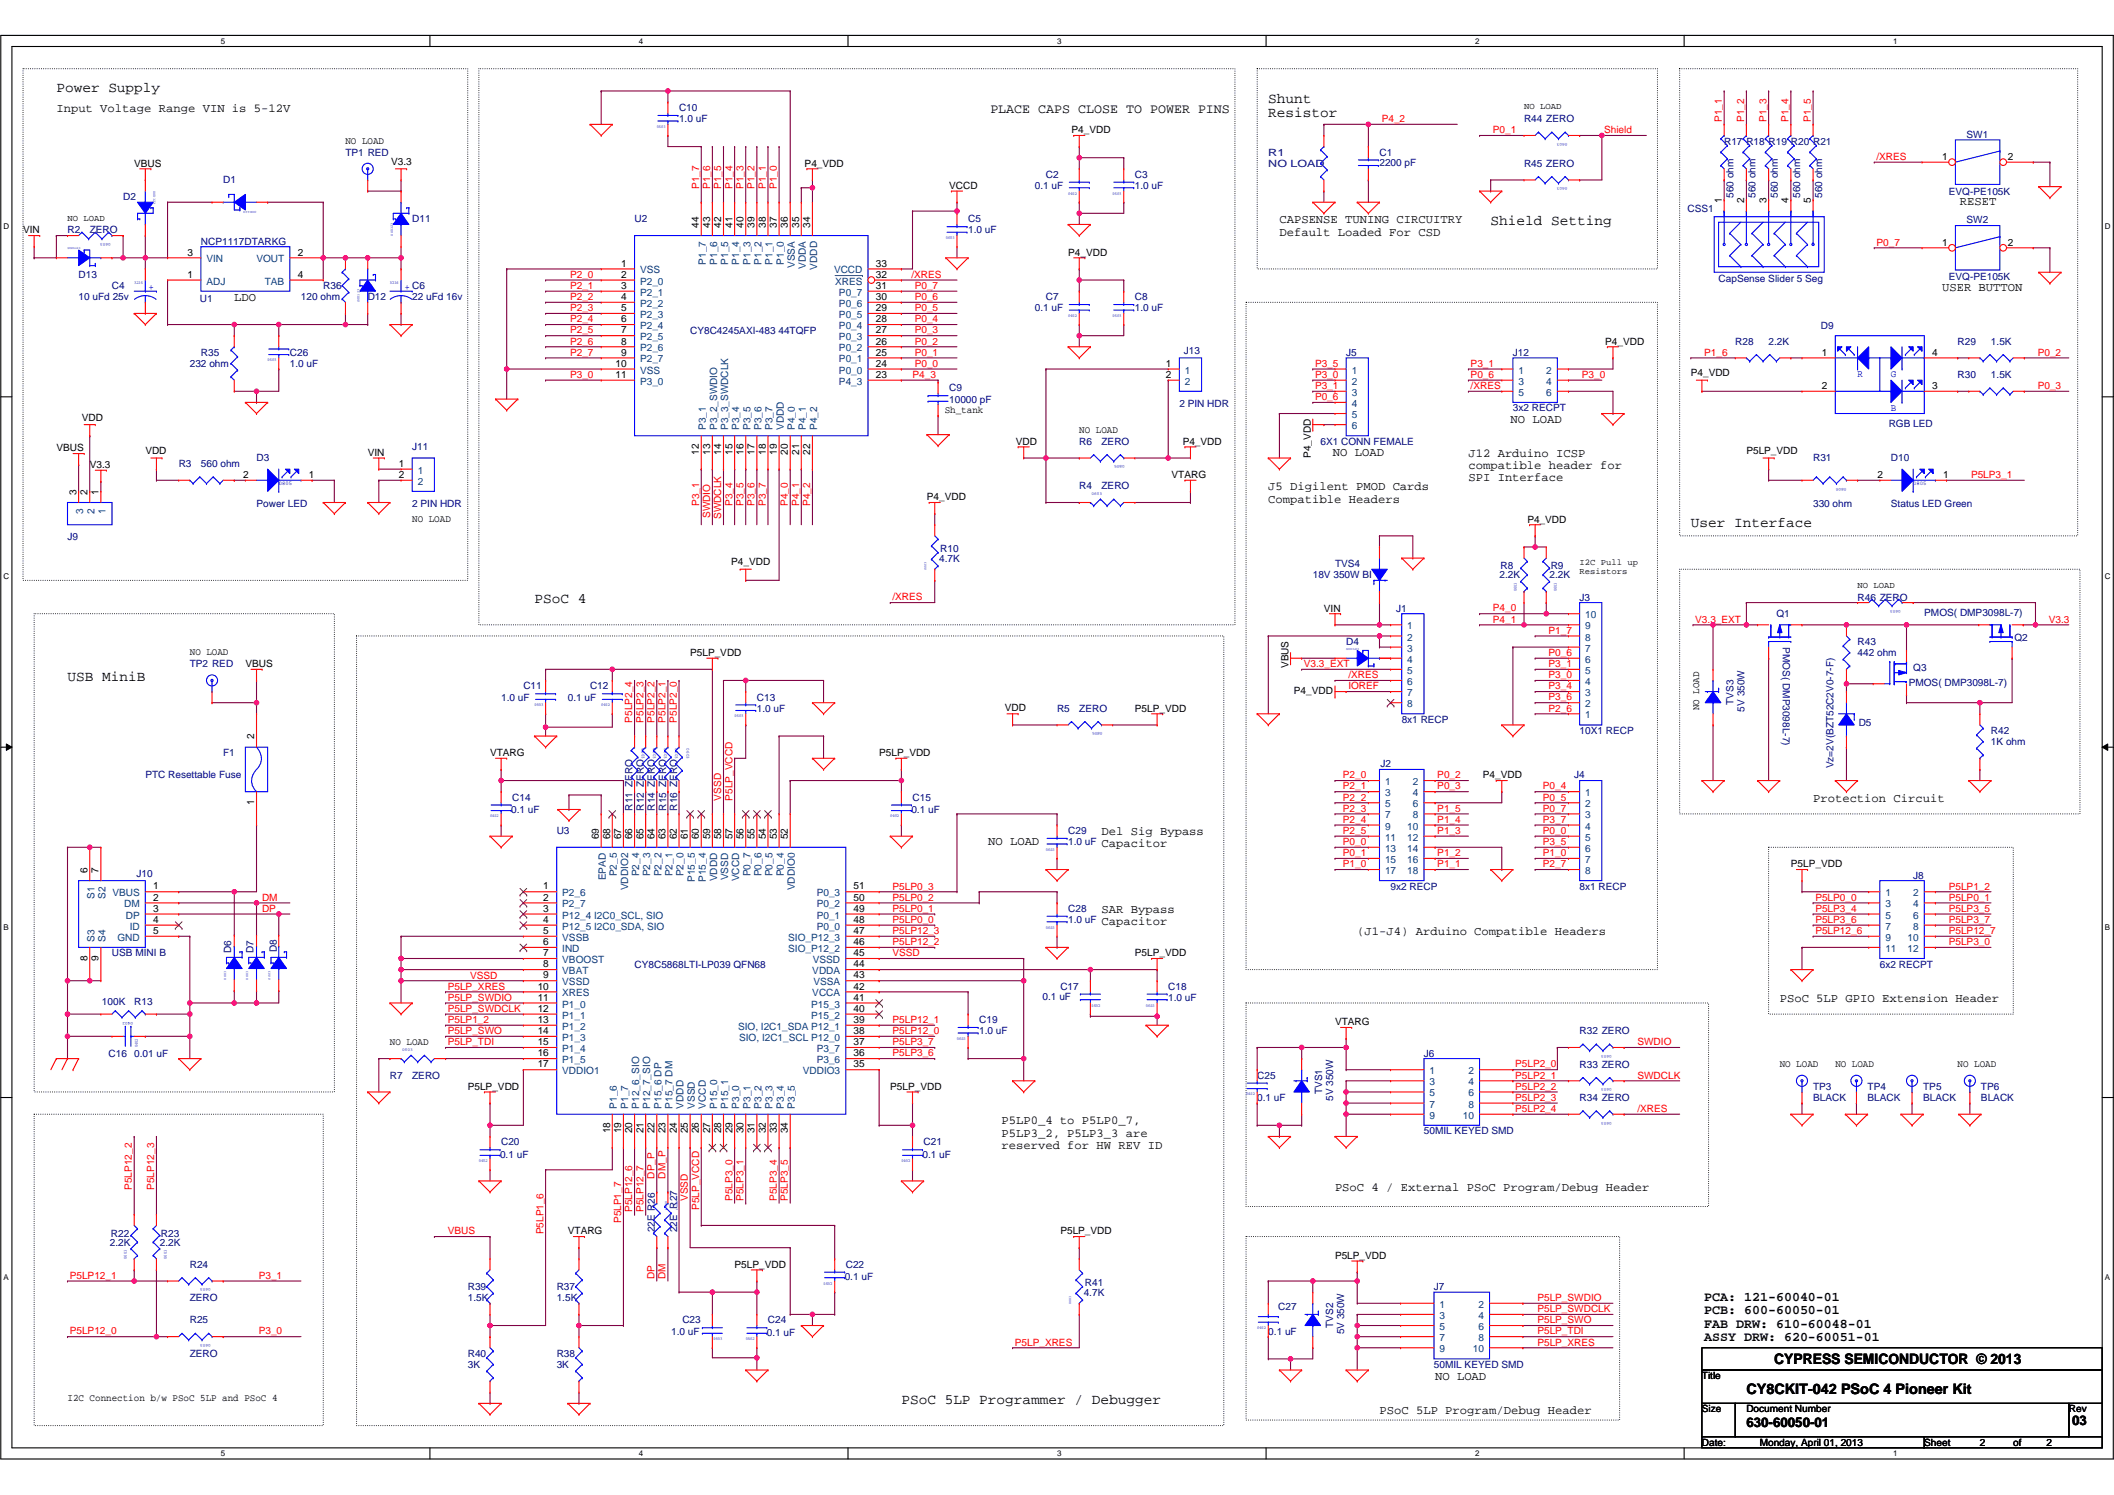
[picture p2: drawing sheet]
# OrCAD Capture schematic CY8CKIT-042_Schematic.DSN

## Sheets
1 PSoC 4 Pioneer Kit: size Custom; title: CY8CKIT-042 PSoC 4 Pioneer Kit; rev: 03; note: 630-60050-01
2 Block Diagram

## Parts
C1  2200 pF  [c-cc0805]
C2  0.1 uF  [C-CC0402]
C3  1.0 uF  [C-CC0603]
C4  10 uFd 25v  [c-pcc3528]
C5  1.0 uF  [C-CC0603]
C6  22 uFd 16v  [c-pcc3528]
C7  0.1 uF  [C-CC0402]
C8  1.0 uF  [C-CC0603]
C9  10000 pF  [c-cc0805]
C10  1.0 uF  [C-CC0603]
C11  1.0 uF  [C-CC0603]
C12  0.1 uF  [C-CC0402]
C13  1.0 uF  [C-CC0603]
C14  0.1 uF  [C-CC0402]
C15  0.1 uF  [C-CC0402]
C16  0.01 uF  [C-CC0402]
C17  0.1 uF  [C-CC0402]
C18  1.0 uF  [C-CC0603]
C19  1.0 uF  [C-CC0603]
C20  0.1 uF  [C-CC0402]
C21  0.1 uF  [C-CC0402]
C22  0.1 uF  [C-CC0402]
C23  1.0 uF  [C-CC0603]
C24  0.1 uF  [C-CC0402]
C25  0.1 uF  [C-CC0402]
C26  1.0 uF  [C-CC0603]
C27  0.1 uF  [C-CC0402]
C28  1.0 uF  [C-CC0603]
C29  1.0 uF  [C-CC0603]
CSS1  CapSense Slider 5 Seg  [css5a-300mil_4mmshape]
D1  MBR0520L  [SOD-123]
D2  MBR0520L  [SOD-123]
D3  Power LED  [CR-LED0805]
D4  MBR0520L  [SOD-123]
D5  Vz=2V(BZT52C2V0-7-F)  [SOD-123-R]
D6  ESD 5VDC  [cr-led0603]
D7  ESD 5VDC  [cr-led0603]
D8  ESD 5VDC  [cr-led0603]
D9  RGB LED  [LED_PLCC4_SMD]
D10  Status LED Green  [CR-LED0805]
D11  MBR0520L  [SOD-123]
D12  MBR0520L  [SOD-123]
D13  MBR0520L  [SOD-123]
F1  PTC Resettable Fuse  [FUSE_MF-MSMF050-2]
J1  8x1 RECP  [RECP8X1-VERT]
J2  9x2 RECP  [RECEPT_9X2_100MI]
J3  10X1 RECP  [RECP10X1-VERT]
J4  8x1 RECP  [RECP8X1-VERT]
J5  6X1 CONN FEMALE  [RECP6X1-RA]
J6  50MIL KEYED SMD  [ftsh-105-xx-x-dv-k]
J7  50MIL KEYED SMD  [ftsh-105-xx-x-dv-k]
J8  6x2 RECPT  [RECPT6X2_100]
J9  3p_jumper  [hdr3x1]
J10  USB MINI B  [J-ACON-MINIABSMT]
J11  2 PIN HDR  [HDR2]
J12  3x2 RECPT  [RECPT3X2_100]
J13  2 PIN HDR  [HDR2]
Q1  PMOS( DMP3098L-7)  [SOT23-3098L]
Q2  PMOS( DMP3098L-7)  [SOT23-3098L]
Q3  PMOS( DMP3098L-7)  [SOT23-3098L]
R1  NO LOAD  [RESC1608X50AN]
R2  ZERO  [R-CR0603]
R3  560 ohm  [R-CR0805]
R4  ZERO  [R-CR0603]
R5  ZERO  [R-CR0805]
R6  ZERO  [R-CR0805]
R7  ZERO  [R-CR0603]
R8  2.2K  [R-CR0603]
R9  2.2K  [R-CR0603]
R10  4.7K  [R-CR0603]
R11  ZERO  [R-CR0603]
R12  ZERO  [R-CR0603]
R13  100K  [R-CR0402]
R14  ZERO  [R-CR0603]
R15  ZERO  [R-CR0603]
R16  ZERO  [R-CR0603]
R17  560 ohm  [R-CR0603]
R18  560 ohm  [R-CR0603]
R19  560 ohm  [R-CR0603]
R20  560 ohm  [R-CR0603]
R21  560 ohm  [R-CR0603]
R22  2.2K  [R-CR0603]
R23  2.2K  [R-CR0603]
R24  ZERO  [R-CR0603]
R25  ZERO  [R-CR0603]
R26  22E  [R-CR0603]
R27  22E  [R-CR0603]
R28  2.2K  [R-CR0805]
R29  1.5K  [R-CR0805]
R30  1.5K  [R-CR0805]
R31  330 ohm  [R-CR0805]
R32  ZERO  [R-CR0603]
R33  ZERO  [R-CR0603]
R34  ZERO  [R-CR0603]
R35  232 ohm  [R-CR0603]
R36  120 ohm  [R-CR0603]
R37  1.5K  [R-CR0603]
R38  3K  [R-CR0603]
R39  1.5K  [R-CR0603]
R40  3K  [R-CR0603]
R41  4.7K  [R-CR0603]
R42  1K ohm  [0805]
R43  442 ohm  [r-cr0603]
R44  ZERO  [R-CR0603]
R45  ZERO  [R-CR0603]
R46  ZERO  [R-CR0603]
SW1  EVQ-PE105K  [SWITCH-EVQ-PE105K_5MM]
SW2  EVQ-PE105K  [SWITCH-EVQ-PE105K_5MM]
TP1  RED  [TP-43R_S]
TP2  RED  [TP-43R_S]
TP3  BLACK  [TP-43R_S]
TP4  BLACK  [TP-43R_S]
TP5  BLACK  [TP-43R_S]
TP6  BLACK  [TP-43R_S]
TVS1  5V 350W  [SOD323]
TVS2  5V 350W  [SOD323]
TVS3  5V 350W  [SOD323]
TVS4  18V 350W BI  [SOD323]
U1  NCP1117DTARKG  [DPAK_4PIN]
U2  CY8C4245AXI-483 44TQFP  [tqfp44]
U3  CY8C5868LTI-LP039 QFN68  [QFN68_8X8mm]

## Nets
GND_EARTH1: C16.1 J10.6(S1) J10.7(S2) J10.8(S3) J10.9(S4) R13.1
GND_SIGNAL: C1.2 C2.2 C3.2 C4.2 C5.2 C6.2 C7.2 C8.2 C9.2 C10.1 C11.2 C12.2 C13.1 C14.2 C15.2 C16.2 C17.2 C18.2 C19.2 C20.2 C21.2 C22.2 C23.2 C24.2 C25.2 C26.2 C27.2 C28.2 C29.2 D3.1(K) D5.1(ANODE) D6.2(ANODE) D7.2(ANODE) D8.2(ANODE) J1.2 J1.3 J2.14 J3.7 J5.5 J6.3 J6.5 J6.7 J6.9 J7.3 J7.5 J7.7 J7.9 J8.11 J10.5(GND) J11.2 J12.6 Q1.2(G) R1.1 R7.2 R13.2 R35.1 R38.2 R40.2 R42.2 R45.1 SW1.2(NC2) SW2.2(NC2) TP3.1 TP4.1 TP5.1 TP6.1 TVS1.2(A) TVS2.2(A) TVS3.2(A) TVS4.2(A) U2.1(VSS) U2.10(VSS) U2.36(VSSA) U3.5(VSSB) U3.7(VBOOST) U3.8(VBAT) U3.9(VSSD) U3.25(VSSD) U3.43(VSSA) U3.45(VSSD) U3.53(P0_4) U3.58(VSSD) U3.69(EPAD)
V3.3: D11.1(CATHODE) J9.1 Q2.1(D) R46.2 TP1.1
V3.3_EXT: J1.5 Q1.1(D) R46.1 TVS3.1(K)
VBUS: D2.2(ANODE) D4.2(ANODE) F1.2 J9.3 R39.1 TP2.1
VCCD: C5.1 U2.33(VCCD)
VDD: J9.2 J13.1 R3.2 R4.2 R5.1 R6.1
VIN: D13.2(ANODE) J1.1 J11.1 R2.1 TVS4.1(K)
/XRES: J1.6 J12.5 R10.2 R34.2 SW1.1(NC1) U2.32(~{XRES})
DM: D7.1(CATHODE) J10.2(DM) R27.1
DM_P: R27.2 U3.23(P15_7_DM)
DP: D8.1(CATHODE) J10.3(DP) R26.1
DP_P: R26.2 U3.22(P15_6_DP)
P0_0: J2.13 J4.5 U2.24(P0_0)
P0_1: J2.15 R44.1 U2.25(P0_1)
P0_2: J2.2 R29.1 U2.26(P0_2)
P0_3: J2.4 R30.1 U2.27(P0_3)
P0_4: J4.1 U2.28(P0_4)
P0_5: J4.2 U2.29(P0_5)
P0_6: J3.6 J5.4 J12.3 U2.30(P0_6)
P0_7: J4.3 SW2.1(NC1) U2.31(P0_7)
P1_0: J2.17 J4.7 U2.37(P1_0)
P1_1: J2.18 R17.2 U2.38(P1_1)
P1_2: J2.16 R18.2 U2.39(P1_2)
P1_3: J2.12 R19.2 U2.40(P1_3)
P1_4: J2.10 R20.2 U2.41(P1_4)
P1_5: J2.8 R21.2 U2.42(P1_5)
P1_6: R28.2 U2.43(P1_6)
P1_7: C10.2 J3.8 U2.44(P1_7)
P2_0: J2.1 U2.2(P2_0)
P2_1: J2.3 U2.3(P2_1)
P2_2: J2.5 U2.4(P2_2)
P2_3: J2.7 U2.5(P2_3)
P2_4: J2.9 U2.6(P2_4)
P2_5: J2.11 U2.7(P2_5)
P2_6: J3.1 U2.8(P2_6)
P2_7: J4.8 U2.9(P2_7)
P3_0: J3.4 J5.2 J12.4 R25.2 U2.11(P3_0)
P3_1: J3.5 J5.3 J12.1 R24.2 U2.12(P3_1)
P3_4: J3.3 U2.15(P3_4)
P3_5: J4.6 J5.1 U2.16(P3_5)
P3_6: J3.2 U2.17(P3_6)
P3_7: J4.4 U2.18(P3_7)
P4_0: J3.10 R9.2 U2.20(P4_0)
P4_1: J3.9 R8.2 U2.21(P4_1)
P4_2: C1.1 R1.2 U2.22(P4_2)
P4_3: C9.1 U2.23(P4_3)
P4_VDD: C2.1 C3.1 C7.1 C8.1 D9.2 J1.7 J2.6 J5.6 J12.2 J13.2 R6.2 R8.1 R9.1 R10.1 U2.19(VDDD) U2.34(VDDD) U2.35(VDDA)
P5LP0_0: J8.3 U3.48(P0_0)
P5LP0_1: J8.4 U3.49(P0_1)
P5LP0_2: C28.1 U3.50(P0_2)
P5LP0_3: C29.1 U3.51(P0_3)
P5LP1_2: J8.2 U3.13(P1_2)
P5LP1_6: R39.2 R40.1 U3.18(P1_6)
P5LP1_7: R37.2 R38.1 U3.19(P1_7)
P5LP2_0: J6.2 R16.2 R32.1
P5LP2_1: J6.4 R15.2 R33.1
P5LP2_2: J6.6 R14.2
P5LP2_3: J6.8 R12.2
P5LP2_4: J6.10 R11.2 R34.1
P5LP3_0: J8.12 U3.29(P3_0)
P5LP3_1: D10.1(K) U3.30(P3_1)
P5LP3_4: J8.5 U3.33(P3_4)
P5LP3_5: J8.6 U3.34(P3_5)
P5LP3_6: J8.7 U3.36(P3_6)
P5LP3_7: J8.8 U3.37(P3_7)
P5LP12_0: R23.2 R25.1 U3.38(SIO,_I2C1_SCL_P12_0)
P5LP12_1: R22.2 R24.1 U3.39(SIO,_I2C1_SDA_P12_1)
P5LP12_2: R22.1 U3.46(SIO_P12_2)
P5LP12_3: R23.1 U3.47(SIO_P12_3)
P5LP12_6: J8.9 U3.20(P12_6_SIO)
P5LP12_7: J8.10 U3.21(P12_7_SIO)
P5LP_SWDCLK: J7.4 U3.12(P1_1)
P5LP_SWDIO: J7.2 U3.11(P1_0)
P5LP_SWO: J7.6 U3.14(P1_3)
P5LP_TDI: J7.8 U3.15(P1_4)
P5LP_VCCD: C13.2 C22.1 U3.26(VCCD) U3.57(VCCD)
P5LP_VDD: C11.1 C12.1 C15.1 C17.1 C18.1 C20.1 C21.1 C23.1 C24.1 C27.1 J7.1 J8.1 R5.2 R31.1 R41.1 TVS2.1(K) U3.17(VDDIO1) U3.24(VDDD) U3.35(VDDIO3) U3.44(VDDA) U3.52(VDDIO0) U3.59(VDDD)
P5LP_XRES: J7.10 R41.2 U3.10(XRES)
Shield: R44.2 R45.2
SWDCLK: R33.2 U2.14(P3_3_SWDCLK)
SWDIO: R32.2 U2.13(P3_2_SWDIO)
VTARG: C14.1 C25.1 J6.1 R4.1 R37.1 TVS1.1(K) U3.67(VDDIO2)
N14776252: CSS1.4 R20.1
N14776318: CSS1.1 R17.1
N14776322: CSS1.5 R21.1
N14776342: CSS1.3 R19.1
N14776346: CSS1.2 R18.1
N15481477: D6.1(CATHODE) F1.1 J10.1(VBUS)
N15489269: C26.1 D12.2(ANODE) R35.2 R36.1 U1.1(ADJ)
N15491926: D10.2(A) R31.2
N15496401: D9.4 R29.2
N15496459: D9.3 R30.2
N15496489: D9.1 R28.1
N15508824: C19.1 U3.42(VCCA)
N15592773: C6.1 D1.2(ANODE) D11.2(ANODE) D12.1(CATHODE) R36.2 U1.2(VOUT) U1.4(TAB)
N15592793: C4.1 D1.1(CATHODE) D2.1(CATHODE) D13.1(CATHODE) R2.2 U1.3(VIN)
N15658909: R14.1 U3.64(P2_2)
N15658913: R15.1 U3.63(P2_1)
N15658929: R16.1 U3.62(P2_0)
N15663560: D4.1(CATHODE) J1.4
N16581278: D3.2(A) R3.1
N16604133: Q1.3(S) Q2.3(S) Q3.3(S) R43.1
N16604141: D5.2(CATHODE) Q3.2(G) R43.2
N16604149: Q2.2(G) Q3.1(D) R42.1
N16675566: R12.1 U3.65(P2_3)
N16675623: R11.1 U3.66(P2_4)
N16682792: R7.1 U3.16(P1_5)

Not connected (* = marked no-connect by the designer): J1 8*; J10 4(ID)*; U3 1(P2_6)* 2(P2_7)* 3(P12_4_I2C0_SCL,_SIO)* 4(P12_5_I2C0_SDA,_SIO)* 6(IND)* 27(P15_0)* 28(P15_1)* 31(P3_2)* 32(P3_3)* 40(P15_2)* 41(P15_3)* 54(P0_5)* 55(P0_6)* 56(P0_7)* 60(P15_4)* 61(P15_5)* 68(P2_5)*

## Notes on the sheets
sheet 1
- Power Supply
- Shunt
  Resistor
- Input Voltage Range VIN is 5-12V
- PLACE CAPS CLOSE TO POWER PINS
- NO LOAD
- NO LOAD
- RESET
- NO LOAD
- CAPSENSE TUNING CIRCUITRY
  Default Loaded For CSD
- Shield Setting
- USER BUTTON
- LDO
- Sh_tank
- NO LOAD
- NO LOAD
- NO LOAD
- J12 Arduino ICSP
  compatible header for
  SPI Interface
- J5 Digilent PMOD Cards
  Compatible Headers
- NO LOAD
- User Interface
- I2C Pull up
  Resistors
- NO LOAD
- PSoC 4
- NO LOAD
- USB MiniB
- NO LOAD
- Protection Circuit
- NO LOAD
- Del Sig Bypass
  Capacitor
- SAR Bypass
  Capacitor
- (J1-J4) Arduino Compatible Headers
- PSoC 5LP GPIO Extension Header
- NO LOAD
- NO LOAD
- NO LOAD
- NO LOAD
- P5LP0_4 to P5LP0_7,
  P5LP3_2, P5LP3_3 are
  reserved for HW REV ID
- PSoC 4 / External PSoC Program/Debug Header
- PCA: 121-60040-01
  PCB: 600-60050-01
  FAB DRW: 610-60048-01
  ASSY DRW: 620-60051-01
- NO LOAD
- I2C Connection b/w PSoC 5LP and PSoC 4
- PSoC 5LP Programmer / Debugger
- PSoC 5LP Program/Debug Header
sheet 2
- PCA: 121-60040-01
  PCB: 600-60050-01
  FAB DRW: 610-60048-01
  ASSY DRW: 620-60051-01
- PCA: 121-60040-01
  PCB: 600-60050-01
  FAB DRW: 610-60048-01
  ASSY DRW: 620-60051-01
- PCA: 121-60100-01
  PCB: 600-60118-01
  FAB DRW: 610-60117-01
  ASSY DRW: 620-60118-01
